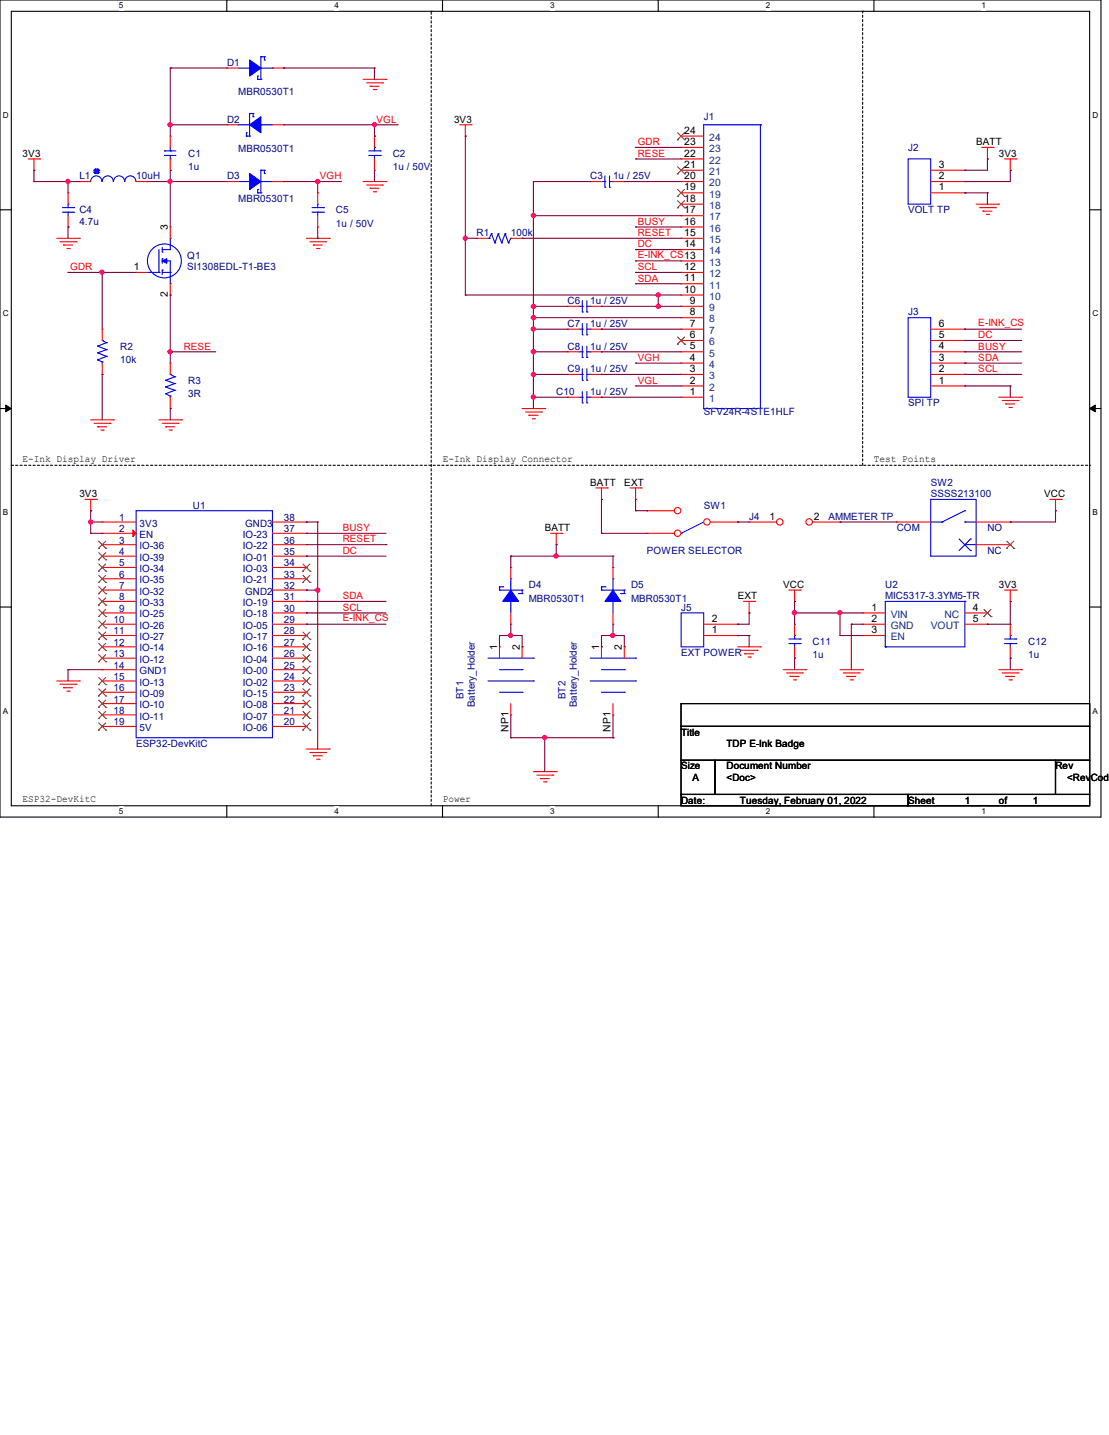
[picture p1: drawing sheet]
# OrCAD Capture schematic PROTOTYPE.DSN
size A; title: TDP E-Ink Badge

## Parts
BT1  Battery_Holder  [30212]
BT2  Battery_Holder  [30212]
C1  1u  [GU-C0603]
C2  1u / 50V  [GU-C0603]
C3  1u / 25V  [GU-C0603]
C4  4.7u  [GU-C0603]
C5  1u / 50V  [GU-C0603]
C6  1u / 25V  [GU-C0603]
C7  1u / 25V  [GU-C0603]
C8  1u / 25V  [GU-C0603]
C9  1u / 25V  [GU-C0603]
C10  1u / 25V  [GU-C0603]
C11  1u  [GU-C0603]
C12  1u  [GU-C0603]
D1  MBR0530T1  [SOD3716X135N]
D2  MBR0530T1  [SOD3716X135N]
D3  MBR0530T1  [SOD3716X135N]
D4  MBR0530T1  [SOD3716X135N]
D5  MBR0530T1  [SOD3716X135N]
J1  SFV24R-4STE1HLF  [amphenol_sfv24r-4ste1hlf]
J2  VOLT TP  [GU-MOLEX3]
J3  SPI TP  [GU-MOLEX6]
J4  AMMETER TP  [GU-JUMPER2]
J5  EXT POWER  [GU-TERMINAL2-200]
L1  10uH  [NRH2412T2R2MNGH]
Q1  SI1308EDL-T1-BE3  [SOT65P210X110-3N]
R1  100k  [GU-R0805]
R2  10k  [GU-R0805]
R3  3R  [GU-R0805]
SW1  POWER SELECTOR  [GU-SW-SLIDE-SPDT]
SW2  SSSS213100  [SSSS213100]
U1  ESP32-DevKitC  [ESP32-DevKitC]
U2  MIC5317-3.3YM5-TR  [SOT95P280X100-5N]

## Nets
3V3: C4.2 C6.2 C12.2 J1.9 J1.10 J2.2 L1.1 R1.1 U1.1(3V3) U1.2(EN) U2.5(VOUT)
GND: BT1.NP1 BT2.NP1 C2.1 C3.1 C4.1 C5.1 C6.1 C7.1 C8.1 C9.1 C10.1 C11.1 C12.1 D1.1(C) J1.8 J1.17 J2.1 J3.1 J5.1 R2.1 R3.1 U1.14(GND1) U1.32(GND2) U1.38(GND3) U2.2(GND)
VCC: C11.2 SW2.3(NO) U2.1(VIN) U2.3(EN)
BATT: D4.1(C) D5.1(C) J2.3 SW1.1(NC)
BUSY: J1.16 J3.4 U1.37(IO-23)
DC: J1.14 J3.5 U1.35(IO-01)
E-INK_CS: J1.13 J3.6 U1.29(IO-05)
EXT: J5.2 SW1.3(NO)
GDR: J1.23 Q1.1(G) R2.2
RESE: J1.22 Q1.2(S) R3.2
RESET: J1.15 R1.2 U1.36(IO-22)
SCL: J1.12 J3.2 U1.30(IO-18)
SDA: J1.11 J3.3 U1.31(IO-19)
VGH: C5.2 D3.1(C) J1.4
VGL: C2.2 D2.2(A) J1.2
N09940: C1.2 D3.2(A) L1.2 Q1.3(D)
N26254: C1.1 D1.2(A) D2.1(C)
N26834: C10.2 J1.1
N27155: C9.2 J1.3
N27189: C8.2 J1.5
N27231: C7.2 J1.7
N27307: C3.2 J1.20
N33521: J4.1 SW1.2(COMMON)
N36276: J4.2 SW2.2(COM)
N72588: BT2.1 BT2.2 D5.2(A)
N72605: BT1.1 BT1.2 D4.2(A)

Not connected (* = marked no-connect by the designer): J1 6* 18* 19* 21* 24*; SW2 1(NC)*; U1 3(IO-36)* 4(IO-39)* 5(IO-34)* 6(IO-35)* 7(IO-32)* 8(IO-33)* 9(IO-25)* 10(IO-26)* 11(IO-27)* 12(IO-14)* 13(IO-12)* 15(IO-13)* 16(IO-09)* 17(IO-10)* 18(IO-11)* 19(5V)* 20(IO-06)* 21(IO-07)* 22(IO-08)* 23(IO-15)* 24(IO-02)* 25(IO-00)* 26(IO-04)* 27(IO-16)* 28(IO-17)* 33(IO-21)* 34(IO-03)*; U2 4(NC)*

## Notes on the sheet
- E-Ink Display Driver
- E-Ink Display Connector
- Test Points
- ESP32-DevKitC
- Power
